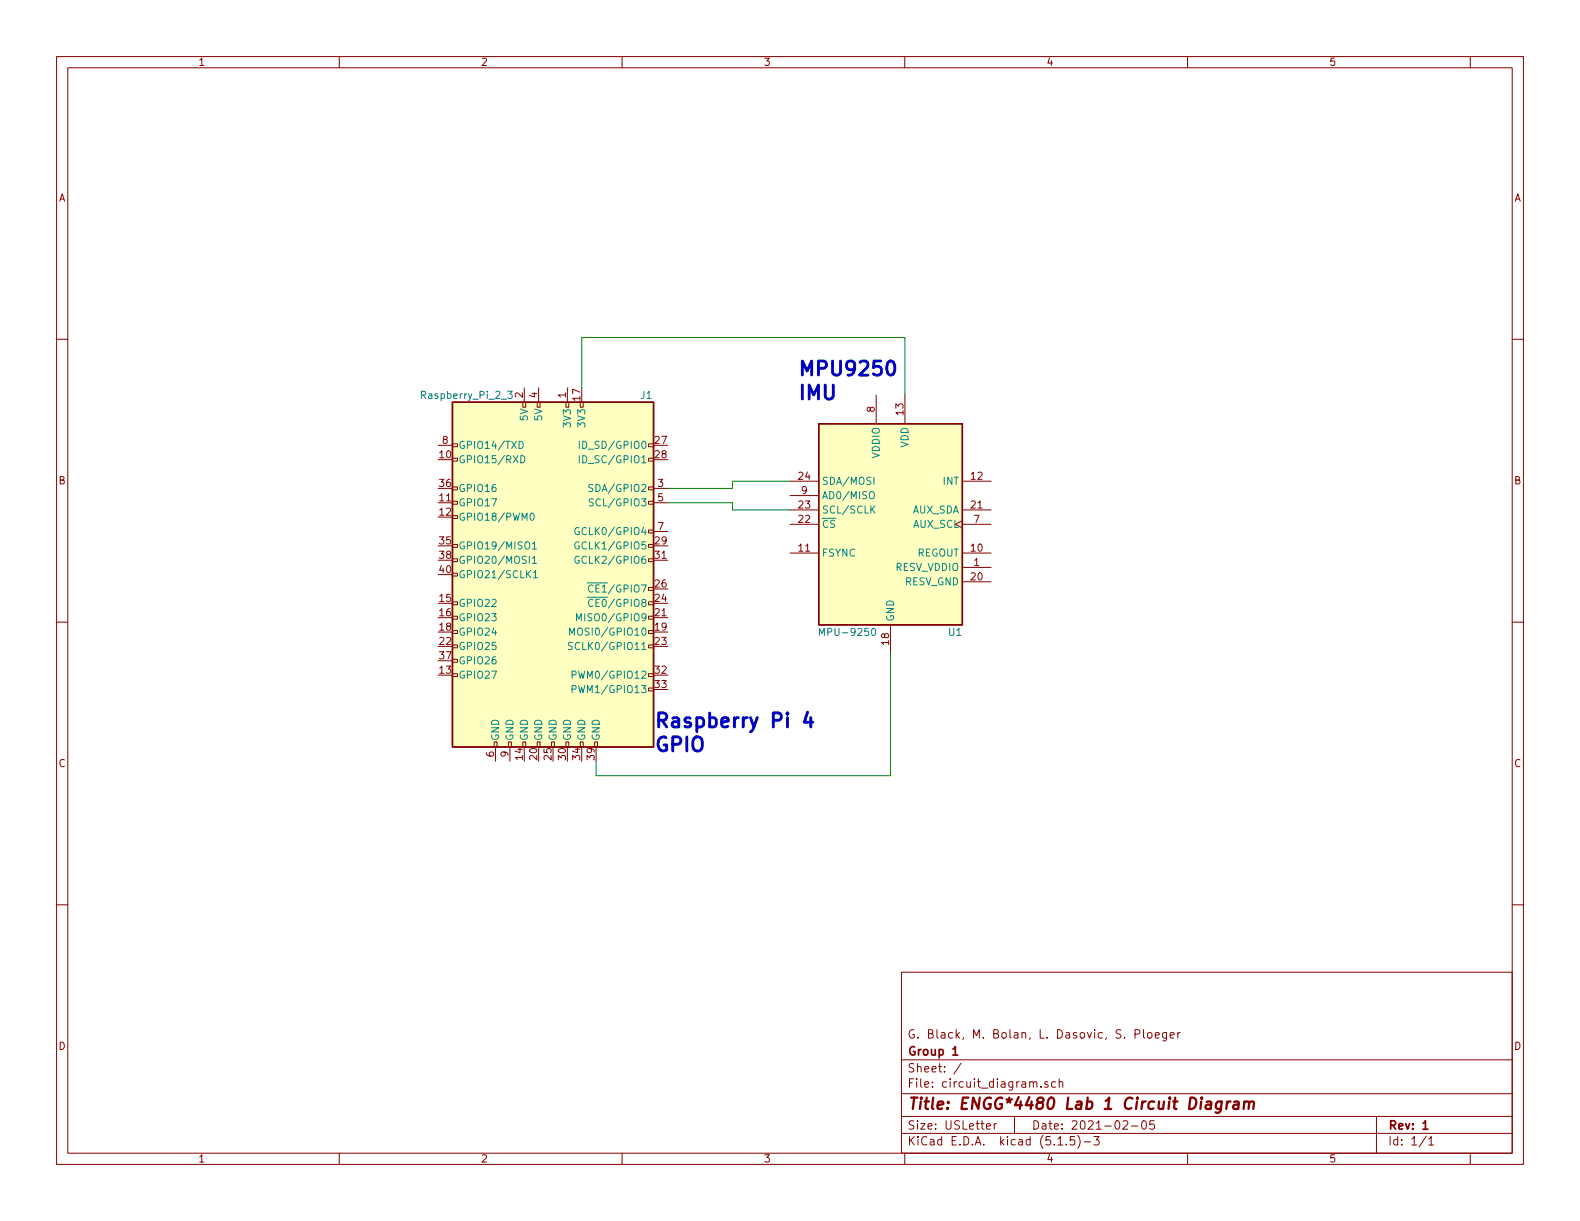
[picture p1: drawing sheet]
EESchema Schematic File Version 4
EELAYER 30 0
EELAYER END
$Descr USLetter 11000 8500
encoding utf-8
Sheet 1 1
Title "ENGG*4480 Lab 1 Circuit Diagram"
Date "2021-02-05"
Rev "1"
Comp "Group 1"
Comment1 "G. Black, M. Bolan, L. Dasovic, S. Ploeger"
Comment2 ""
Comment3 ""
Comment4 ""
$EndDescr
$Comp
L Connector:Raspberry_Pi_2_3 J1
U 1 1
P 3850 4000
F 0 "J1" H 4500 5250 50  0000 C CNN
F 1 "Raspberry_Pi_2_3" H 3250 5250 50  0000 C CNN
F 2 "" H 3850 4000 50  0001 C CNN
F 3 "https://www.raspberrypi.org/documentation/hardware/raspberrypi/schematics/rpi_SCH_3bplus_1p0_reduced.pdf" H 3850 4000 50  0001 C CNN
	1    3850 4000
	1    0    0    -1  
$EndComp
$Comp
L Sensor_Motion:MPU-9250 U1
U 1 1
P 6200 3650
F 0 "U1" H 6650 2900 50  0000 C CNN
F 1 "MPU-9250" H 5900 2900 50  0000 C CNN
F 2 "Sensor_Motion:InvenSense_QFN-24_3x3mm_P0.4mm" H 6200 2650 50  0001 C CNN
F 3 "https://store.invensense.com/datasheets/invensense/MPU9250REV1.0.pdf" H 6200 3500 50  0001 C CNN
	1    6200 3650
	1    0    0    -1  
$EndComp
Wire Wire Line
	6200 4550 6200 5400
Wire Wire Line
	6200 5400 4150 5400
Wire Wire Line
	4150 5400 4150 5300
Wire Wire Line
	4050 2700 4050 2350
Wire Wire Line
	4050 2350 6300 2350
Wire Wire Line
	6300 2350 6300 2750
Wire Wire Line
	4650 3400 5100 3400
Wire Wire Line
	5100 3400 5100 3350
Wire Wire Line
	5100 3350 5500 3350
Wire Wire Line
	4650 3500 5100 3500
Wire Wire Line
	5100 3500 5100 3550
Wire Wire Line
	5100 3550 5500 3550
Text Notes 4550 5250 0    98   ~ 20
Raspberry Pi 4\nGPIO
Text Notes 5550 2800 0    98   ~ 20
MPU9250\nIMU
$EndSCHEMATC
